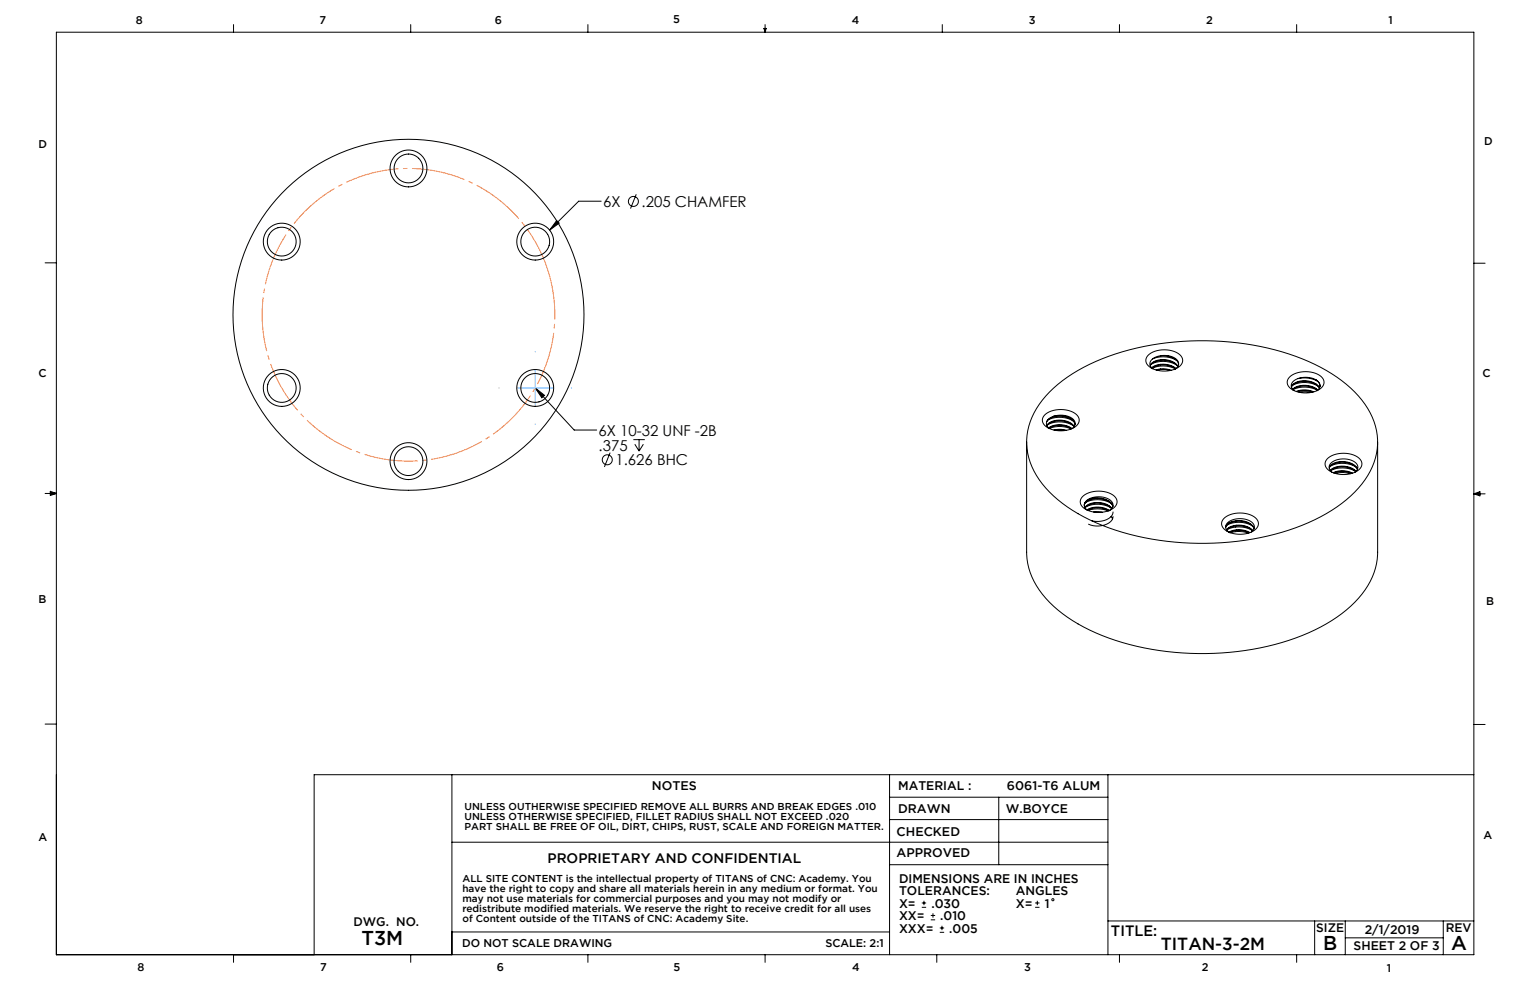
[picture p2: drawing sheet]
<svg xmlns="http://www.w3.org/2000/svg" width="432mm" height="279mm" viewBox="0 0 432 279" stroke-linecap="round" stroke-linejoin="round" font-family="sans-serif">
<g fill="none" stroke="#000" stroke-width=".28">
<path d="M15.9 9.1h400.1v260.3h-400.1zM65.9 6.9v2.2M115.9 6.9v2.2M165.9 6.9v2.2M215.6 8h.6l-.3 1.1zM215.7 8l.2 1.1M215.9 6.9v2.2M216 8l-.1 1.1M265.9 6.9v2.2M315.9 6.9v2.2M365.9 6.9v2.2M169.7 56.8h-6.4l-8.2 8.1"/>
<path d="M179.6 54.8l-1.6 4.1M12.7 74.2h3.2M157.1 62.3l.7 .7-2.7 1.9zM416 74.3h3.1M151.1 109.5l10.9 11.9h6.4M151.1 109.5l2.6 2.1-.8 .7zM294.7 117.2a7.3 7.3 0 0 1 9.4 .1 2.19 2.19 0 0 1-1.2 3.5 7.3 7.3 0 0 1-8.4-1.1l-.3-1.3zM295.4 118.9v1.1l.7 .9M295.4 118.9a5.4 5.4 0 0 1 7-.5l1 1.3M295.7 118.6a7.3 7.3 0 0 1 7.2 .2M295.7 119.9a7.3 7.3 0 0 1 7.2 .2M296.2 110.6a52.1 52.1 0 0 1 26.7-12.8 79.7 79.7 0 0 1 48.1 5 32.3 32.3 0 0 1 16.3 15 18.1 18.1 0 0 1-3.9 19.9 47.1 47.1 0 0 1-23.6 13.1 80.7 80.7 0 0 1-50.5-3.3 34.8 34.8 0 0 1-17.5-14.5 17.8 17.8 0 0 1 2.4-20.1z"/>
<path d="M297.3 117.5a5.1 5.1 0 0 1 6.1 1.5l-.1 1.1-.7 .9M297.3 117.5a3.1 3.1 0 0 0-1.9 1.4M297.3 117.5a5.5 5.5 0 0 1 5.9 1.6l.2 .6M323.9 100.4a7.3 7.3 0 0 1 9.4 .1 2.19 2.19 0 0 1-1.2 3.4 7.3 7.3 0 0 1-8.4-1.1l-.3-1.2zM324.6 103.1a4.5 4.5 0 0 1 5.3-1.4 3.9 3.9 0 0 1 2.5 1.7M324.6 103.2a5.1 5.1 0 0 1 6.7-.8l1.1 1.1M324.9 102.8a7.3 7.3 0 0 1 7.2 .3M325 103.8a5.9 5.9 0 0 1 6.9 .2M325.1 103.9a6 6 0 0 1 6.7 .2M325.2 103.9a7.5 7.5 0 0 1 6.5 .2M325.3 101.3a7.4 7.4 0 0 1 6.8 .5M326.3 104.4l2-.3 2.2 .4"/>
<path d="M326.6 104.5l1.7-.3 1.9 .4M327.5 100.4a2.9 2.9 0 0 0-3 2.5l.9 1.2M327.5 100.4l.8-.1a4.3 4.3 0 0 1 4.3 2.1l-.2 1.1-.9 .8M327.5 100.4a5 5 0 0 1 5 2l.1 .4v-.3M363.8 106.5a7.3 7.3 0 0 1 9.4 .1 2.19 2.19 0 0 1-1.2 3.5 7.3 7.3 0 0 1-8.4-1.1l-.3-1.3zM364.7 108.8a7.3 7.3 0 0 1 7.3 .2M364.8 109.9a5.8 5.8 0 0 1 7.1 .2M364.9 109.9a5.8 5.8 0 0 1 6.9 .2M365 110a7.5 7.5 0 0 1 6.8 .2M365.8 110.5a6.5 6.5 0 0 1 5 .1M366.1 110.5l2.4-.3 2 .4M366.3 106.9a7.5 7.5 0 0 1 5.7 .8"/>
<path d="M366.6 110.7l1.9-.2 1.5 .3M371.3 107.2a5.7 5.7 0 0 0-6.7 .9l-.1 1.1 .7 1.1M371.3 107.2a2.03 2.03 0 0 1 1.2 1.6M371.3 107.2a2.26 2.26 0 0 1 1.2 1.8M372.4 109.4a5.4 5.4 0 0 0-7.7-.7l-.2 .5a4.7 4.7 0 0 1 5.5-1.3 3.7 3.7 0 0 1 2.3 1.6M372.5 108.8l-.2 .8-.6 .7M372.5 108.8l-.1 .5M12.7 139.3h3.2M14.2 139l1.7 .3M14.2 138.7l1.7 .6-1.7 .5zM15.9 139.3l-1.7 .2M172.2 127.7l-1.6 4.1"/>
<path d="M178.8 124.1h3.2M179.2 125.4l1.2 1.9M180.4 124.1v3.2M181.6 125.4l-1.2 1.9M289.7 124.8v31.1a21.5 21.5 0 0 0 8.9 16.2 59.3 59.3 0 0 0 30.7 11.8 77.2 77.2 0 0 0 43.4-6.9 31.5 31.5 0 0 0 14.6-14.1l.9-2.6 .6-3.8v-31.7M295.4 120.2a5.4 5.4 0 0 1 7-.5l.7 .7M295.4 120a5.4 5.4 0 0 1 7-.5l.8 .8M296 120.7a6 6 0 0 1 6.6 .2M296.1 120.8a6.1 6.1 0 0 1 6.3 .2M296.2 120.9a7.6 7.6 0 0 1 6.1 .2M297.4 121.4l1.4-.2 2.1 .2M297.8 121.4l1.1-.1 1.7 .2"/>
<path d="M374.5 129.6a7.3 7.3 0 0 1 9.4 .1 2.19 2.19 0 0 1-1.2 3.4 7.3 7.3 0 0 1-8.4-1.1l-.3-1.2zM375.2 132.1a3.9 3.9 0 0 1 4.2-1.7l.8 .2a3.7 3.7 0 0 1 2.9 1.8M375.2 131.7a5.4 5.4 0 0 1 7-.5l.9 1.2M375.4 132.8a5.7 5.7 0 0 1 7.3 .2M375.4 131.6a7.3 7.3 0 0 1 7.3 .2M375.5 132.8a5.8 5.8 0 0 1 7.1 .3 7.4 7.4 0 0 0-7.1-.3zM375.9 133.3a1.78 1.78 0 0 1-.8-1.9 1.78 1.78 0 0 1 1.5-1.4 5.7 5.7 0 0 1 6.4 1 1.63 1.63 0 0 1-.6 2.3M376.3 133.4a6.3 6.3 0 0 1 5.4 .1M376.4 133.5a6.4 6.4 0 0 1 5.1 .1M376.9 133.6l.3-.1a8.1 8.1 0 0 1 3.9 .2M416 139.4h3.1M416 139.4l1.7-.6v1.1z"/>
<path d="M416 139.4l1.7 .2M417.7 139.1l-1.7 .3M305.4 140.2a7.3 7.3 0 0 1 9.4 .1 2.19 2.19 0 0 1-1.2 3.5 7.3 7.3 0 0 1-8.4-1.1l-.3-1.2zM306 142.5a2.58 2.58 0 0 1 2.5-1.9 5 5 0 0 1 5.6 2.1v.1M306 142.5a3.6 3.6 0 0 1 4.1-2.3 3.6 3.6 0 0 1 4 2.3l-.2 .8-1 .9M306 142.5l.2 .7 .6 .8M306.2 143.2a5.4 5.4 0 0 1 7.6 .3M306.3 143.3a5.5 5.5 0 0 1 7.4 .2M306.3 143.2a7.3 7.3 0 0 1 7.3 .2M306.3 141.9a7.4 7.4 0 0 1 7.3 .2M306.8 143.9a6.1 6.1 0 0 1 6.3 .2M306.9 144a6.1 6.1 0 0 1 6 .1"/>
<path d="M307.1 144.1a7.7 7.7 0 0 1 5.6 .1M308.6 144.5h2.5M312.9 141.5a5.8 5.8 0 0 0-6.6 .4l-.3 .6M312.9 141.5l.9 .9 .3 .5M313.6 145.8l.4 .6M314.1 144.5a3.7 3.7 0 0 1-4 2.7l-2-.2M314.1 145.8a3.8 3.8 0 0 1-4 2.7l-1.6-.1-1.3-.5M345.3 146.4a7.3 7.3 0 0 1 9.4 .1 2.19 2.19 0 0 1-1.2 3.5 7.3 7.3 0 0 1-8.4-1.1l-.3-1.3zM345.9 148.7a3.4 3.4 0 0 1 3.8-1.8 4.2 4.2 0 0 1 4.2 2.2M345.9 148.8a4.2 4.2 0 0 1 4.6-1.7l.8 .2a3.5 3.5 0 0 1 2.6 1.9M346.2 149.5a5.6 5.6 0 0 1 7.4 .2M346.3 148.2a7.3 7.3 0 0 1 7.2 .3"/>
<path d="M346.3 149.5a7.3 7.3 0 0 1 7.2 .3 5.7 5.7 0 0 0-7.3-.2M346.8 150.2a6.2 6.2 0 0 1 5.9 .1M347 150.2a6.3 6.3 0 0 1 5.6 .2M347.3 150.4a7.9 7.9 0 0 1 5 .1M353.2 150.1a1.78 1.78 0 0 0 .8-1.8 1.78 1.78 0 0 0-1.5-1.4 5.7 5.7 0 0 0-6.3 1 1.73 1.73 0 0 0 .9 2.5M12.7 204.4h3.2M127.5 218.6v50.8M251.1 218.6v50.8M312.7 218.6v50.8M416 204.5h3.1M416 218.6h-327.3v50.8M127.5 237.7h185.2"/>
<path d="M251.1 231.3h61.6M251.1 225h61.6M281.9 225v19M251.1 244h61.6M260.2 256.1h1.2M260.2 254.8h1.2M260.8 254.2v1.3M262.7 259.6h1.2M262.7 258.4h1.2M263.3 257.8v1.2M292.1 256.1h1.3M292.1 254.8h1.3"/>
<path d="M292.8 254.2v1.3M312.7 259.9h103.3M371 259.9v9.5M379.7 259.9v9.5M407.3 259.9v9.5M65.9 269.4v2.2M115.9 269.4v2.2M127.5 263h123.6M165.9 269.4v2.2M215.9 269.4v2.2M264.4 269.4v2.2M265.2 263.1h1.3"/>
<path d="M265.2 261.9h1.3M265.8 261.3v1.2M315.9 269.4v2.2M365.9 269.4v2.2M379.7 264.7h27.6"/>
<circle cx="115.3" cy="47.5" r="5.2"/>
<circle cx="115.3" cy="47.5" r="4.1"/>
<circle cx="178.8" cy="56.8" r="1.41"/>
<circle cx="79.5" cy="68.2" r="5.2"/>
<circle cx="79.5" cy="68.2" r="4.1"/>
<circle cx="151.1" cy="68.2" r="4.1"/>
<circle cx="151.1" cy="68.2" r="5.2"/>
<circle cx="115.3" cy="88.8" r="49.5"/>
<circle cx="79.5" cy="109.5" r="4.1"/>
<circle cx="79.5" cy="109.5" r="5.2"/>
<circle cx="151.1" cy="109.5" r="5.2"/>
<circle cx="151.1" cy="109.5" r="4.1"/>
<circle cx="115.3" cy="130.1" r="5.2"/>
<circle cx="115.3" cy="130.1" r="4.1"/>
<circle cx="171.4" cy="129.8" r="1.41"/>
<circle cx="297.1" cy="253.9" r=".31"/>
</g>
<path d="M154.8 76.8a41.3 41.3 0 0 0-69.2-16.6 41.3 41.3 0 0 0 19 68.5 41.3 41.3 0 0 0 50.8-49.8l-.6-2.1" fill="none" stroke="#ff8040" stroke-width=".28" stroke-dasharray="15.2 1.3 1.3 1.3" stroke-dashoffset="1.7" stroke-linecap="butt"/>
<path d="M151.1 99.2v.1M140.8 109.5h.1M146 109.5h10.1M151.1 104.4v10.2M151.1 119.7v.1M161.2 109.5h.1" fill="none" stroke="#53a9ff" stroke-width=".28"/>
<path d="M151.1 109.5l2.6 2.1-.8 .7zM157.1 62.3l.7 .7-2.7 1.9z" fill="#000"/>
<g font-size="5.6">
<text x="102" y="266.6">T3M</text>
<text x="373.4" y="268.2">B</text>
<text x="409.6" y="268.2">A</text>
</g>
<text font-size="4.9" x="327.6" y="268.2">TITAN-3-2M</text>
<g font-size="4.2">
<text x="170.2" y="58.4">6X</text>
<text x="181.1" y="58.4">.205 CHAMFER</text>
<text x="168.9" y="123">6X 10-32 UNF -2B</text>
<text x="168.9" y="127.2">.375</text>
<text x="173.7" y="131.4">1.626 BHC</text>
<text x="313.5" y="264.2">TITLE:</text>
</g>
<text font-size="3.9" x="154.5" y="243.5">PROPRIETARY AND CONFIDENTIAL</text>
<g font-size="3.5">
<text x="184" y="223">NOTES</text>
<text x="253.5" y="223.1">MATERIAL :</text>
<text x="284.2" y="223">6061-T6 ALUM</text>
<text x="253.4" y="229.4">DRAWN</text>
<text x="283.8" y="229.4">W.BOYCE</text>
<text x="253" y="235.8">CHECKED</text>
<text x="253" y="242">APPROVED</text>
<text x="253.7" y="249.1">DIMENSIONS ARE IN INCHES</text>
<text x="253.7" y="252.6">TOLERANCES:</text>
<text x="253.7" y="256.1">X=</text>
<text x="262.9" y="256.1">.030</text>
<text x="286.7" y="252.6">ANGLES</text>
<text x="286.7" y="256.1">X=</text>
<text x="294.8" y="256.1">1</text>
<text x="99.7" y="261.5">DWG. NO.</text>
<text x="253.7" y="263.2">XXX=</text>
<text x="253.7" y="259.7">XX=</text>
<text x="265.4" y="259.7">.010</text>
<text x="267.9" y="263.2">.005</text>
<text x="371.5" y="263.2">SIZE</text>
<text x="385.1" y="263.5">2/1/2019</text>
<text x="408" y="263.2">REV</text>
<text x="382" y="268.2">SHEET 2 OF 3</text>
</g>
<g font-size="3.2">
<text x="38.3" y="6.8">8</text>
<text x="90.2" y="6.8">7</text>
<text x="139.7" y="6.6">6</text>
<text x="190" y="6.6">5</text>
<text x="240.4" y="6.7">4</text>
<text x="290.4" y="6.8">3</text>
<text x="340.4" y="6.7">2</text>
<text x="391.9" y="6.8">1</text>
<text x="10.9" y="41.7">D</text>
<text x="418.9" y="40.8">D</text>
<text x="10.9" y="106.4">C</text>
<text x="418.4" y="106.5">C</text>
<text x="10.8" y="170.3">B</text>
<text x="419.4" y="170.7">B</text>
<text x="10.8" y="237.3">A</text>
<text x="418.6" y="236.9">A</text>
<text x="130.4" y="267.2">DO NOT SCALE DRAWING</text>
<text x="232.9" y="267.2">SCALE: 2:1</text>
<text x="38.8" y="273.9">8</text>
<text x="90.4" y="273.9">7</text>
<text x="140.2" y="273.9">6</text>
<text x="190.1" y="274">5</text>
<text x="240.5" y="273.9">4</text>
<text x="289" y="274">3</text>
<text x="339.1" y="274">2</text>
<text x="391.4" y="274.2">1</text>
</g>
<g font-size="2.8">
<text x="131.1" y="228.7">UNLESS OUTHERWISE SPECIFIED REMOVE ALL BURRS AND BREAK EDGES .010</text>
<text x="131.1" y="231.6">UNLESS OTHERWISE SPECIFIED, FILLET RADIUS SHALL NOT EXCEED .020</text>
<text x="131.1" y="234.4">PART SHALL BE FREE OF OIL, DIRT, CHIPS, RUST, SCALE AND FOREIGN MATTER.</text>
<text x="130.5" y="248.9">ALL SITE CONTENT is the intellectual property of TITANS of CNC: Academy. You</text>
<text x="130.5" y="251.8">have the right to copy and share all materials herein in any medium or format. You</text>
<text x="130.5" y="254.6">may not use materials for commercial purposes and you may not modify or</text>
<text x="130.5" y="257.4">redistribute modified materials. We reserve the right to receive credit for all uses</text>
<text x="130.5" y="260.2">of Content outside of the TITANS of CNC: Academy Site.</text>
</g>
</svg>
